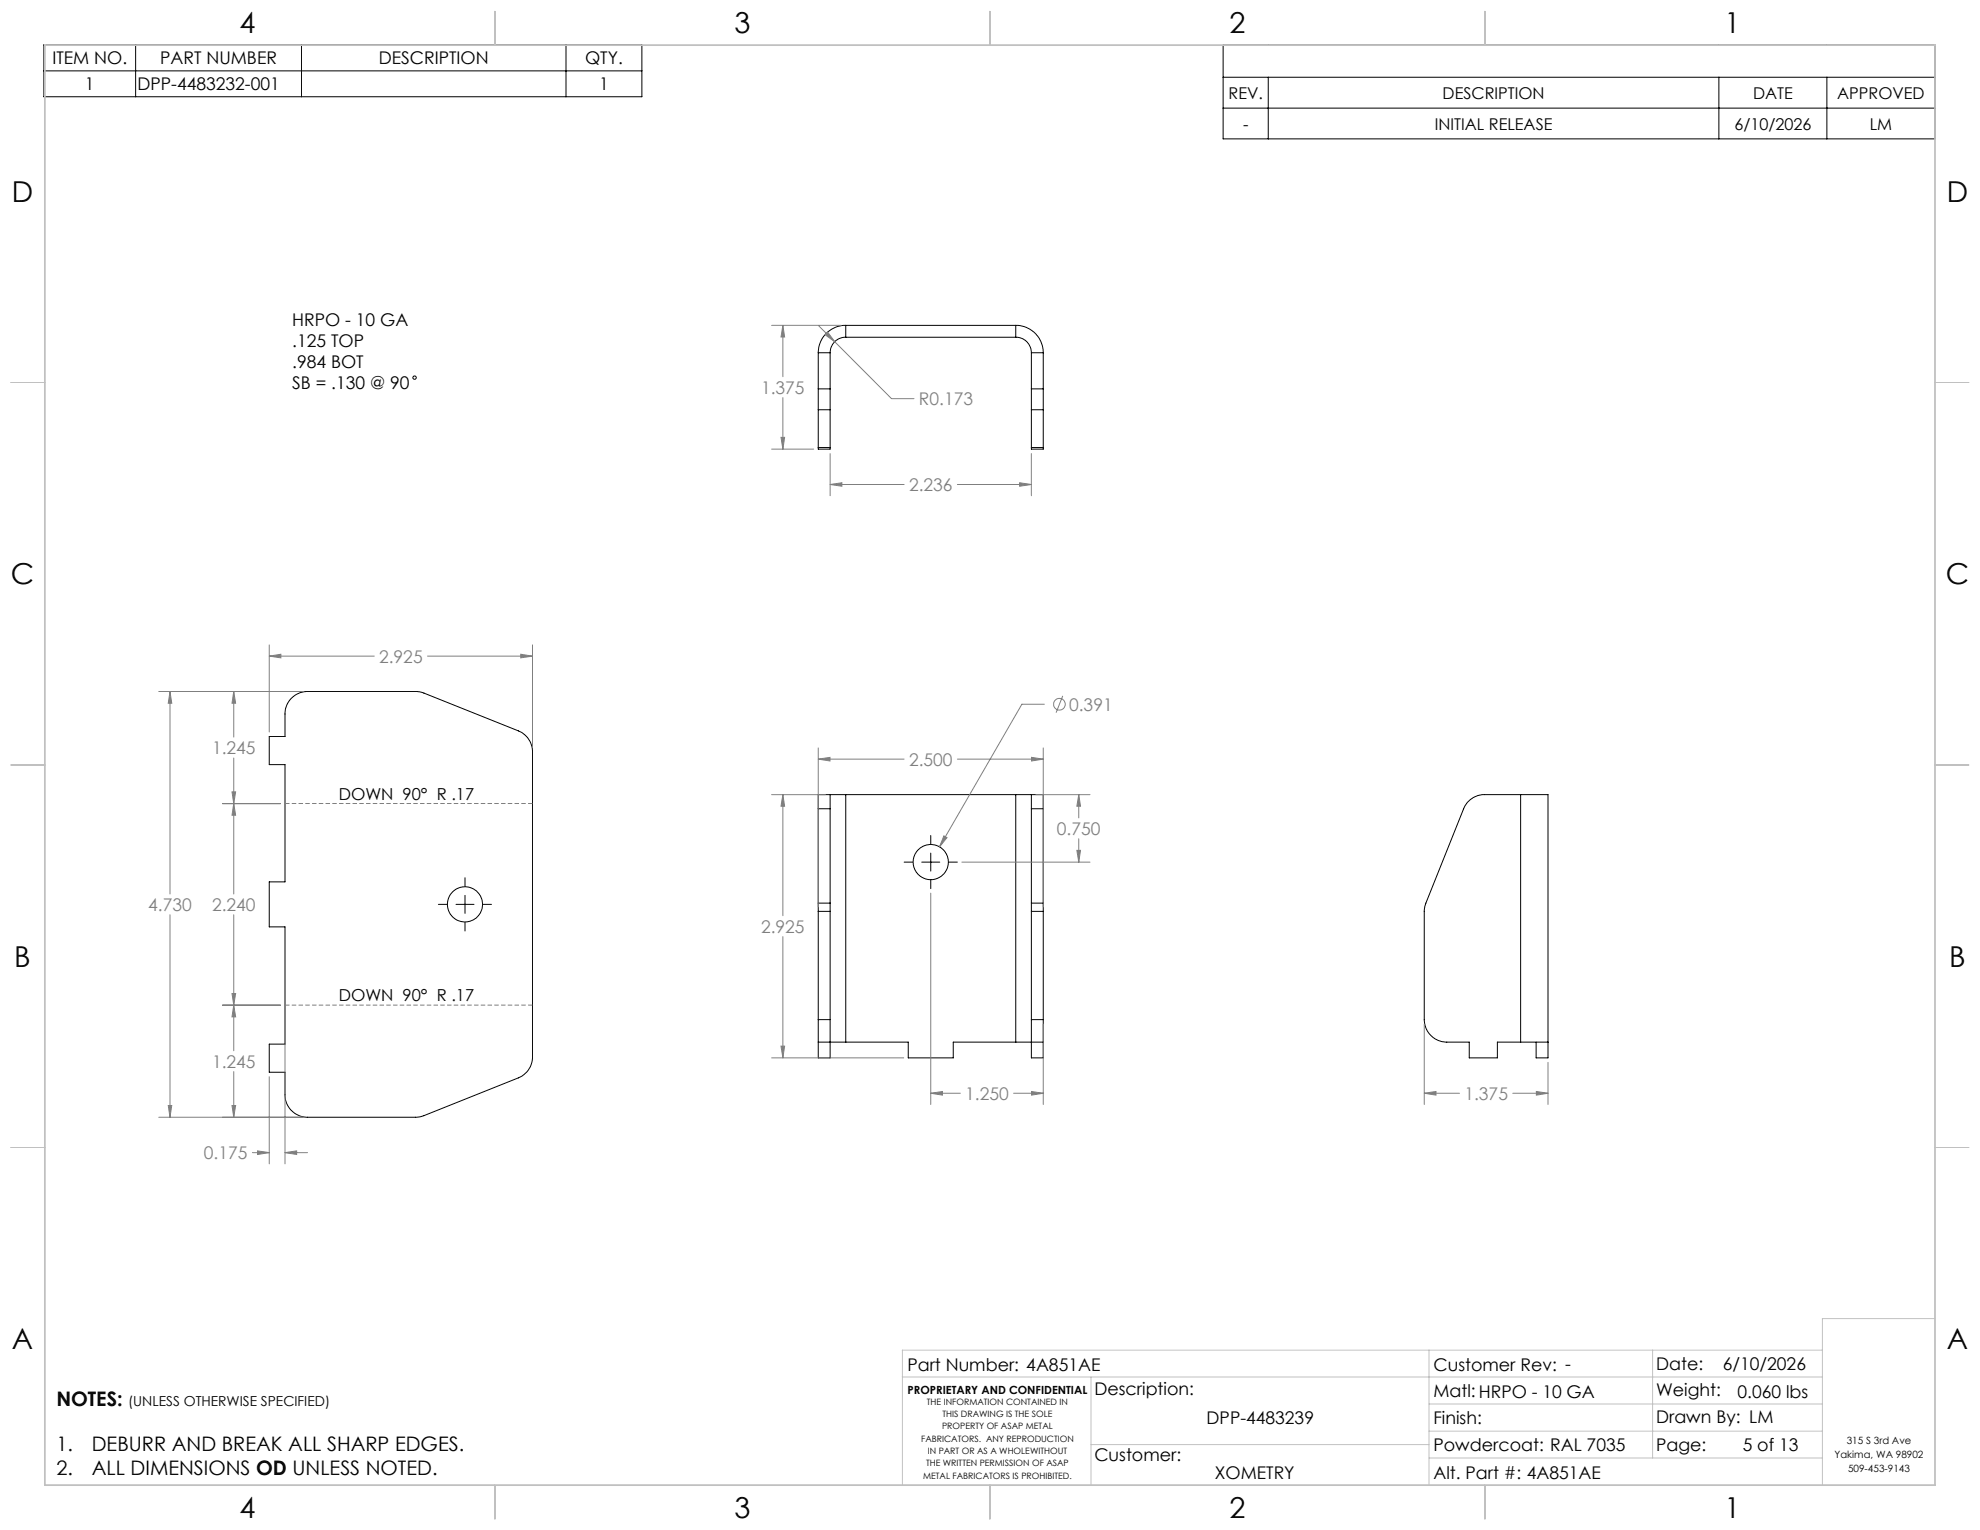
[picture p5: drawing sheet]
<svg xmlns="http://www.w3.org/2000/svg" width="559mm" height="432mm" viewBox="0 0 559 432" stroke-linecap="round" stroke-linejoin="round" font-family="sans-serif">
<g fill="none" stroke="#000" stroke-width=".28">
<path d="M12.4 12.7h168.8v14.6h-168.8zM38.3 12.7v14.6M85.1 12.7v14.6M159.7 12.7v14.6M345.2 12.7h200.9v26.5h-200.9zM12.4 20h168.8M345.2 21.8h200.9M345.2 30.5h200.9M357.9 21.8v17.4M485.1 21.8v17.4M515.6 21.8v17.4M230.9 99.6h3.4"/>
<path d="M230.9 99.6v10.1M234.3 99.6v10.1M238.7 95.2a4.4 4.4 0 0 0-4.4 4.4M238.7 91.8a7.7 7.7 0 0 0-7.8 7.8M238.7 91.8h48M238.7 91.8v3.4M238.7 95.2h48M286.7 91.8a7.7 7.7 0 0 1 7.7 7.8M286.7 95.2a4.3 4.3 0 0 1 4.4 4.4M286.7 91.8v3.4M291.1 99.6h3.3M291.1 99.6v10.1"/>
<path d="M294.4 99.6v10.1M230.9 109.7v5.9M230.9 109.7h3.4M230.9 115.6h3.4M230.9 115.6v10.7M234.3 109.7v5.9M234.3 115.6v10.7M291.1 109.7v5.9M291.1 109.7h3.3M291.1 115.6h3.3M291.1 115.6v10.7M294.4 109.7v5.9"/>
<path d="M294.4 115.6v10.7M230.9 126.3v.5h3.4v-.5M230.9 126.3h3.4M291.1 126.3v.5h3.3v-.5M291.1 126.3h3.3M82.2 197.1a6.6 6.6 0 0 1 4.6-1.9l31.7 .1 27.8 11a6.4 6.4 0 0 1 4 5.9v86.1a6.4 6.4 0 0 1-4 5.9l-27.8 11-31.7 .1a6.4 6.4 0 0 1-6.4-6.3v-6.4h-4.4v-7.9h4.4v-33.1h-4.4v-12.7h4.4v-33.1h-4.4v-7.9h4.4l.1-7.7 .7-1.8zM230.9 228.2v26.7M230.9 228.2h3.4M234.3 224.3h-3.4v3.9M234.3 224.3v3.9M234.3 224.3h4.4M234.3 228.2v26.7"/>
<path d="M238.7 224.3v69.8M238.7 224.3h48M262.7 235.8v2.4M286.7 224.3h4.4M286.7 224.3v69.8M291.1 224.3h3.3v3.9M291.1 224.3v3.9M291.1 228.2v26.7M291.1 228.2h3.3M294.4 228.2v26.7M429.2 224.3h-10.2a6.4 6.4 0 0 0-5.9 3.9l-11 27.5-.1 1.2v30.9a6.4 6.4 0 0 0 6.3 6.3h6.4v4.5h7.9v-4.5h6.6M429.2 224.3h7.7v74.3h-3.4v-4.5"/>
<path d="M429.2 224.3v69.8M123.7 255.2h2.5M128.7 255.2h5.1M131.2 247.7v2.5M131.2 252.7v5.1M136.3 255.2h2.4M230.9 254.9v2.3M230.9 257.2v30.6M230.9 257.2h3.4M230.9 254.9h3.4M234.3 254.9v2.3M234.3 257.2v30.6"/>
<path d="M255.2 243.3h2.4M260.1 243.3h5.1M262.7 240.8v5.1M262.7 248.4v2.4M267.8 243.3h2.4M291.1 254.9v2.3M291.1 257.2v30.6M291.1 257.2h3.3M291.1 254.9h3.3M294.4 254.9v2.3M294.4 257.2v30.6M131.2 260.3v2.4"/>
<path d="M230.9 287.8v6.3M230.9 294.1v4.5h3.4v-4.5M230.9 287.8h3.4M230.9 294.1h3.4M234.3 287.8v6.3M234.3 294.1h4.4M238.7 294.1h17.6v4.5h12.7v-4.5h17.7M286.7 294.1h4.4M291.1 287.8v6.3M291.1 294.1v4.5h3.3v-4.5M291.1 287.8h3.3M291.1 294.1h3.3"/>
<path d="M294.4 287.8v6.3M429.2 294.1h7.7"/>
<circle cx="117" cy="106.6" r=".47"/>
<circle cx="131.2" cy="255.2" r="5"/>
<circle cx="262.7" cy="243.3" r="5"/>
</g>
<g fill="none" stroke="#808080" stroke-width=".28">
<path d="M217.8 91.8h19.6M220.9 91.8l.5 3.3h-1zM220.9 91.8v14.5M231.1 92l4.5 4.4M232.9 94.5l.7-.7 2 2.6zM235.6 96.4l16 16.1h6.4M220.9 112.2v14.6M217.8 126.8h11.9M220.4 123.4h1l-.5 3.4zM234.3 136.7l3.3-.5v1zM234.3 128v11.9M234.3 136.7h20.9"/>
<path d="M270.2 136.7h20.9M287.8 136.2l3.3 .5-3.3 .5zM291.1 128v11.9M44.8 195.2h40.7M48 195.2l.5 3.3h-1zM48 195.2v57.1M66 195.2l.5 3.3h-1zM66 195.2v12.8M76 185.2l3.3-.6v1.1zM76 182v24.6M76 185.2h29.6M120.6 185.2h29.7"/>
<path d="M147 184.6l3.3 .6-3.3 .5zM150.3 182v28.9M294.7 198.8h-6.3l-23.3 40.2M299.9 196.4l-1.8 4.7M66 213.9v38.4M230.9 214.2l3.3-.5v1.1zM230.9 211.1v44.8M230.9 214.2h24.3M270.2 214.2h24.2M291.1 213.7l3.3 .5-3.3 .6zM294.4 211.1v44.8M62.8 226.8h16.4"/>
<path d="M65.5 223.5h1l-.5 3.3zM66 226.8l.5 3.3h-1zM217.8 224.3h15.2M220.9 224.3l.5 3.2h-1zM220.9 224.3v34.1M266.4 235.9l.9 .5-2.2 2.6zM292.3 224.3h15.3M303.9 240h1l-.5 3.3zM304.4 224.3l.5 3.2h-1zM304.4 224.3v6.5M304.4 236.7v6.6M48 258.2v57.1"/>
<path d="M66 258.2v38.3M262.7 252.1v59.6M271.5 243.3h36.1M220.9 264.3v34.3M62.8 283.7h16.4M65.5 280.4h1l-.5 3.3zM66 283.7l.5 3.3h-1zM80.4 284.9v43.6M217.8 298.6h37.3M220.4 295.2h1l-.5 3.4zM294.4 289v22.7M402 289v22.7"/>
<path d="M436.9 299.8v11.9M44.8 315.3h40.7M47.5 312h1l-.5 3.3zM65.5 312h1l-.5 3.3zM66 302.4v12.9M76 303.9v24.6M262.7 308.5l3.3-.5v1.1zM262.7 308.5h8.3M286.1 308.5h8.3M291.1 308l3.3 .5-3.3 .6zM402 308.5l3.3-.5v1.1zM402 308.5h9.9"/>
<path d="M426.9 308.5h10M433.6 308l3.3 .5-3.3 .6zM71.2 325.3h4.8M72.7 324.8l3.3 .5-3.3 .5zM80.4 325.3l3.3-.5v1zM80.4 325.3h6.4"/>
<circle cx="299" cy="198.7" r="1.65"/>
</g>
<path d="M80.4 226.8h69.9M150.3 283.7h-69.9" fill="none" stroke="#808080" stroke-width=".28" stroke-dasharray="1.3 .6" stroke-linecap="butt"/>
<g fill="none" stroke="#c0c0c0" stroke-width=".28">
<path d="M139.7 3.2v9.5M279.4 3.2v9.5M419.1 3.2v9.5M3.1 107.9h9.6M546.1 107.9h9.5M3.1 215.9h9.6M546.1 215.9h9.5M3.1 323.8h9.6M546.1 323.8h9.5M546.1 372.1h-31.8v47M254.7 388.6h259.6M307.9 388.6v30.5"/>
<path d="M403.3 381v38.1M403.3 396.2h111M466.4 381v30.5M514.3 381h-259.6v38.1M139.7 419.1v9.6M279.4 419.1v9.6M307.9 407.7h95.4M403.3 403.9h111M403.3 411.5h111M419.1 419.1v9.6"/>
</g>
<path d="M12.7 12.7h533.4v406.4h-533.4z" fill="none" stroke="#c0c0c0" stroke-width=".5"/>
<path d="M220.9 91.8l.5 3.3h-1zM220.4 123.4h1l-.5 3.4zM234.3 136.7l3.3-.5v1zM287.8 136.2l3.3 .5-3.3 .5zM232.9 94.5l2.7 1.9-2-2.6zM220.9 224.3l.5 3.2h-1zM220.4 295.2h1l-.5 3.4zM230.9 214.2l3.3-.5v1.1zM291.1 213.7l3.3 .5-3.3 .6zM266.4 235.9l-1.3 3.1 2.2-2.6zM303.9 240h1l-.5 3.3zM304.4 224.3l.5 3.2h-1zM262.7 308.5l3.3-.5v1.1zM291.1 308l3.3 .5-3.3 .6zM402 308.5l3.3-.5v1.1zM433.6 308l3.3 .5-3.3 .6zM48 195.2l.5 3.3h-1zM47.5 312h1l-.5 3.3zM65.5 223.5h1l-.5 3.3zM66 195.2l.5 3.3h-1zM66 283.7l.5 3.3h-1zM65.5 312h1l-.5 3.3zM65.5 280.4h1l-.5 3.3zM66 226.8l.5 3.3h-1zM76 185.2l3.3-.6v1.1zM147 184.6l3.3 .6-3.3 .5zM72.7 324.8l3.3 .5-3.3 .5zM80.4 325.3l3.3-.5v1z" fill="#808080"/>
<g font-size="8.1">
<text x="67.6" y="9.3">4</text>
<text x="207.3" y="9.3">3</text>
<text x="347" y="9.3">2</text>
<text x="486.7" y="9.3">1</text>
<text x="3.3" y="57">D</text>
<text x="549.4" y="57">D</text>
<text x="3" y="164.9">C</text>
<text x="549.1" y="164.9">C</text>
<text x="4" y="272.9">B</text>
<text x="550.1" y="272.9">B</text>
<text x="3.3" y="380.8">A</text>
<text x="549.4" y="380.8">A</text>
<text x="67.6" y="428.4">4</text>
<text x="207.3" y="428.4">3</text>
<text x="347" y="428.4">2</text>
<text x="486.7" y="428.4">1</text>
</g>
<g font-size="5.6">
<text x="15.9" y="396.9">NOTES:</text>
<text x="15.9" y="409.5">1.</text>
<text x="25.9" y="409.5">DEBURR AND BREAK ALL SHARP EDGES.</text>
<text x="15.9" y="416.2">2.</text>
<text x="25.9" y="416.2">ALL DIMENSIONS OD UNLESS NOTED.</text>
</g>
<g font-size="4.9">
<text x="14.8" y="18.2">ITEM NO.</text>
<text x="45.2" y="18.2">PART NUMBER</text>
<text x="106.9" y="18.2">DESCRIPTION</text>
<text x="165.1" y="18.2">QTY.</text>
<text x="24" y="25.5">1</text>
<text x="38.8" y="25.5">DPP-4483232-001</text>
<text x="169.1" y="25.5">1</text>
<text x="82.5" y="92">HRPO - 10 GA</text>
<text x="82.5" y="98">.125 TOP</text>
<text x="82.5" y="103.9">.984 BOT</text>
<text x="82.5" y="109.8">SB = .130 @ 90</text>
<text x="256.1" y="386.9">Part Number: 4A851AE</text>
<text x="404.6" y="386.8">Customer Rev: -</text>
<text x="467.4" y="386.7">Date:</text>
<text x="486.2" y="386.7">6/10/2026</text>
<text x="308.9" y="393.8">Description:</text>
<text x="404.6" y="394.3">Matl:HRPO - 10 GA</text>
<text x="467.4" y="394">Weight:</text>
<text x="490.4" y="394.5">0.060 lbs</text>
<text x="340.5" y="401.9">DPP-4483239</text>
<text x="404.6" y="401.9">Finish:</text>
<text x="467.4" y="401.7">Drawn By: LM</text>
<text x="308.9" y="412.4">Customer:</text>
<text x="404.6" y="409.6">Powdercoat: RAL 7035</text>
<text x="467.4" y="409.4">Page:</text>
<text x="491.8" y="409.6">5 of 13</text>
<text x="342.9" y="417.4">XOMETRY</text>
<text x="404.6" y="417.4">Alt. Part #: 4A851AE</text>
</g>
<g font-size="4.9" fill="#808080">
<text x="214.8" y="111.1">1.375</text>
<text x="259.3" y="114.3">R0.173</text>
<text x="256.5" y="138.6">2.236</text>
<text x="107" y="187">2.925</text>
<text x="301.7" y="200.6">0.391</text>
<text x="59.8" y="212.8">1.245</text>
<text x="256.5" y="216.1">2.500</text>
<text x="298.3" y="235.6">0.750</text>
<text x="41.8" y="257.1">4.730</text>
<text x="59.8" y="257.1">2.240</text>
<text x="214.8" y="263.3">2.925</text>
<text x="59.8" y="301.3">1.245</text>
<text x="272.4" y="310.4">1.250</text>
<text x="413.3" y="310.4">1.375</text>
<text x="57.6" y="327.2">0.175</text>
</g>
<g font-size="4.7">
<text x="95.6" y="225.7">DOWN 90° R .17</text>
<text x="95.6" y="282.6">DOWN 90° R .17</text>
</g>
<g font-size="4.6">
<text x="346.7" y="27.9">REV.</text>
<text x="407.1" y="27.9">DESCRIPTION</text>
<text x="494.8" y="27.9">DATE</text>
<text x="518.5" y="27.9">APPROVED</text>
<text x="350.8" y="36.6">-</text>
<text x="404.9" y="36.6">INITIAL RELEASE</text>
<text x="489.5" y="36.6">6/10/2026</text>
<text x="527.7" y="36.6">LM</text>
</g>
<text font-size="3.9" x="36.2" y="396.9">(UNLESS OTHERWISE SPECIFIED)</text>
<text font-size="3.2" x="256.1" y="393.4">PROPRIETARY AND CONFIDENTIAL</text>
<g font-size="2.8">
<text x="521.2" y="407.7">315 S 3rd Ave</text>
<text x="517.8" y="411.5">Yakima, WA 98902</text>
<text x="521.6" y="415.3">509-453-9143</text>
</g>
<g font-size="2.5">
<text x="261.6" y="396.5">THE INFORMATION CONTAINED IN</text>
<text x="266" y="399.9">THIS DRAWING IS THE SOLE</text>
<text x="260" y="406.9">FABRICATORS. ANY REPRODUCTION</text>
<text x="265.9" y="403.4">PROPERTY OF ASAP METAL</text>
<text x="261.4" y="413.8">THE WRITTEN PERMISSION OF ASAP</text>
<text x="261.8" y="410.4">IN PART OR AS A WHOLEWITHOUT</text>
<text x="260.5" y="417.3">METAL FABRICATORS IS PROHIBITED.</text>
</g>
</svg>
